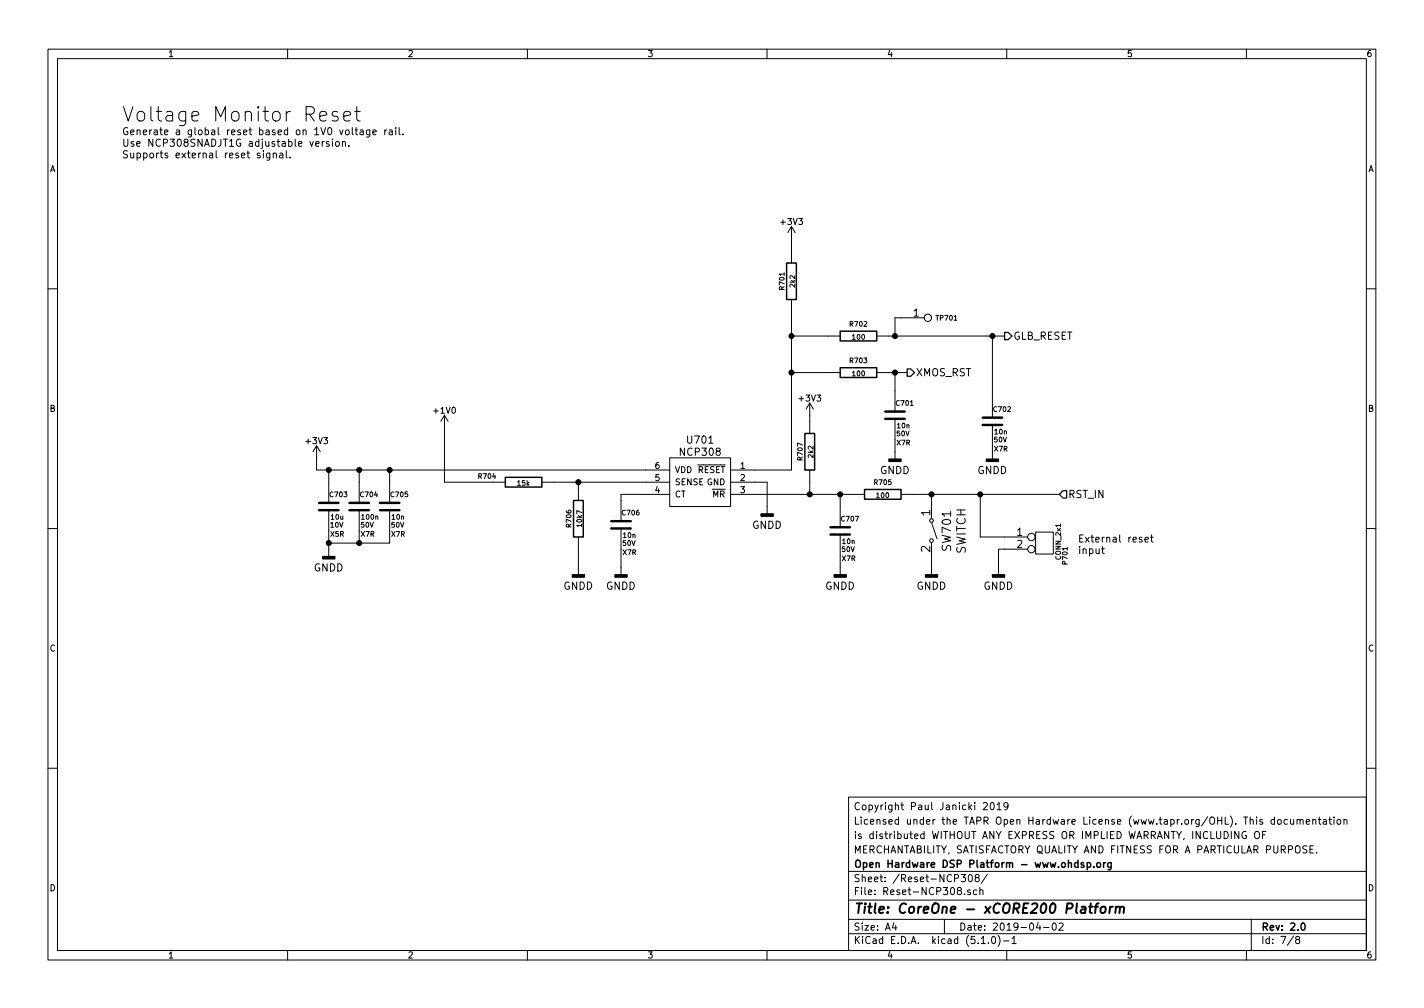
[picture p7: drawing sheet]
EESchema Schematic File Version 4
LIBS:CoreOne-xCORE200-2.0-cache
EELAYER 29 0
EELAYER END
$Descr A4 11693 8268
encoding utf-8
Sheet 7 8
Title "CoreOne - xCORE200 Platform"
Date "2019-04-02"
Rev "2.0"
Comp "Open Hardware DSP Platform - www.ohdsp.org"
Comment1 "MERCHANTABILITY, SATISFACTORY QUALITY AND FITNESS FOR A PARTICULAR PURPOSE."
Comment2 "is distributed WITHOUT ANY EXPRESS OR IMPLIED WARRANTY, INCLUDING OF"
Comment3 "Licensed under the TAPR Open Hardware License (www.tapr.org/OHL). This documentation"
Comment4 "Copyright Paul Janicki 2019"
$EndDescr
Text Notes 1000 1300 0    59   ~ 0
Generate a global reset based on 1V0 voltage rail.\nUse NCP308SNADJT1G adjustable version.\nSupports external reset signal.
Text Notes 1000 1000 0    118  ~ 0
Voltage Monitor Reset
$Comp
L MyKiCadLibs-Lib:SWITCH SW701
U 1 1
P 7650 4150
F 0 "SW701" H 7850 4280 70  0000 C CNN
F 1 "SWITCH" H 7850 4400 70  0000 C CNN
F 2 "MyKiCadLibs-Footprints:SW_TACT_SMD" H 7915 4150 60  0001 C CNN
F 3 "" H 7915 4150 60  0000 C CNN
F 4 "6mm x 6mm SMD tactile switch - e.g. TE FSM2JSMA" H 7650 4150 60  0001 C CNN "Description"
	1    7650 4150
	0    1    1    0   
$EndComp
Text Notes 8850 4550 0    59   ~ 0
External reset\ninput
$Comp
L power:GNDD #PWR0119
U 1 1
P 7650 4650
F 0 "#PWR0119" H 7650 4400 60  0001 C CNN
F 1 "GNDD" H 7650 4500 60  0000 C CNN
F 2 "" H 7650 4650 60  0000 C CNN
F 3 "" H 7650 4650 60  0000 C CNN
	1    7650 4650
	-1   0    0    -1  
$EndComp
$Comp
L power:GNDD #PWR0120
U 1 1
P 6900 4650
F 0 "#PWR0120" H 6900 4400 60  0001 C CNN
F 1 "GNDD" H 6900 4500 60  0000 C CNN
F 2 "" H 6900 4650 60  0000 C CNN
F 3 "" H 6900 4650 60  0000 C CNN
	1    6900 4650
	-1   0    0    -1  
$EndComp
$Comp
L power:GNDD #PWR0121
U 1 1
P 2700 4500
F 0 "#PWR0121" H 2700 4250 60  0001 C CNN
F 1 "GNDD" H 2700 4350 60  0000 C CNN
F 2 "" H 2700 4500 60  0000 C CNN
F 3 "" H 2700 4500 60  0000 C CNN
	1    2700 4500
	-1   0    0    -1  
$EndComp
$Comp
L power:GNDD #PWR0122
U 1 1
P 6300 4150
F 0 "#PWR0122" H 6300 3900 60  0001 C CNN
F 1 "GNDD" H 6300 4000 60  0000 C CNN
F 2 "" H 6300 4150 60  0000 C CNN
F 3 "" H 6300 4150 60  0000 C CNN
	1    6300 4150
	-1   0    0    -1  
$EndComp
$Comp
L power:GNDD #PWR0123
U 1 1
P 4750 4650
F 0 "#PWR0123" H 4750 4400 60  0001 C CNN
F 1 "GNDD" H 4750 4500 60  0000 C CNN
F 2 "" H 4750 4650 60  0000 C CNN
F 3 "" H 4750 4650 60  0000 C CNN
	1    4750 4650
	-1   0    0    -1  
$EndComp
Text HLabel 8250 2750 2    60   Output ~ 0
GLB_RESET
Text HLabel 8700 4050 2    60   Input ~ 0
RST_IN
$Comp
L power:GNDD #PWR0125
U 1 1
P 8150 3700
F 0 "#PWR0125" H 8150 3450 60  0001 C CNN
F 1 "GNDD" H 8150 3550 60  0000 C CNN
F 2 "" H 8150 3700 60  0000 C CNN
F 3 "" H 8150 3700 60  0000 C CNN
	1    8150 3700
	-1   0    0    -1  
$EndComp
$Comp
L power:GNDD #PWR0126
U 1 1
P 7350 3700
F 0 "#PWR0126" H 7350 3450 60  0001 C CNN
F 1 "GNDD" H 7350 3550 60  0000 C CNN
F 2 "" H 7350 3700 60  0000 C CNN
F 3 "" H 7350 3700 60  0000 C CNN
	1    7350 3700
	-1   0    0    -1  
$EndComp
$Comp
L power:GNDD #PWR0127
U 1 1
P 8200 4650
F 0 "#PWR0127" H 8200 4400 60  0001 C CNN
F 1 "GNDD" H 8200 4500 60  0000 C CNN
F 2 "" H 8200 4650 60  0000 C CNN
F 3 "" H 8200 4650 60  0000 C CNN
	1    8200 4650
	-1   0    0    -1  
$EndComp
$Comp
L MyKiCadLibs-Lib:PIN TP701
U 1 1
P 7400 2600
F 0 "TP701" H 7775 2600 40  0000 C CNN
F 1 "PIN" H 7900 2600 40  0001 C CNN
F 2 "MyKiCadLibs-Footprints:TP-2mm" H 7740 2490 60  0001 C CNN
F 3 "" H 7740 2490 60  0000 C CNN
	1    7400 2600
	1    0    0    -1  
$EndComp
$Comp
L MyKiCadLibs-Lib:CONN_2x1 P701
U 1 1
P 8250 4400
F 0 "P701" V 8745 4245 40  0000 C CNN
F 1 "CONN_2x1" V 8690 4360 40  0000 C CNN
F 2 "MyKiCadLibs-Footprints:CONN_SIL_2_1MM" H 8590 4290 60  0001 C CNN
F 3 "" H 8590 4290 60  0000 C CNN
F 4 "1x2 2.54mm pitch pin header" H 8500 4150 40  0001 C CNN "Description"
	1    8250 4400
	1    0    0    -1  
$EndComp
$Comp
L MyKiCadLibs-Lib:C C701
U 1 1
P 7350 3400
F 0 "C701" H 7350 3500 40  0000 L CNN
F 1 "10n" H 7360 3315 40  0000 L CNN
F 2 "MyKiCadLibs-Footprints:SMD-0805" H 7388 3250 30  0001 C CNN
F 3 "" H 7350 3500 60  0000 C CNN
F 4 "50V" H 7415 3250 40  0000 C CNN "Voltage"
F 5 "X7R" H 7420 3175 40  0000 C CNN "Type"
F 6 "Ceramic capacitor" H 7350 3700 40  0001 L CNN "Description"
F 7 "10%" H 7750 3900 40  0001 C CNN "Tolerance"
F 8 "0805" H 7350 3400 60  0001 C CNN "Size"
	1    7350 3400
	1    0    0    -1  
$EndComp
$Comp
L MyKiCadLibs-Lib:C C702
U 1 1
P 8150 3450
F 0 "C702" H 8150 3550 40  0000 L CNN
F 1 "10n" H 8160 3365 40  0000 L CNN
F 2 "MyKiCadLibs-Footprints:SMD-0805" H 8188 3300 30  0001 C CNN
F 3 "" H 8150 3550 60  0000 C CNN
F 4 "50V" H 8215 3300 40  0000 C CNN "Voltage"
F 5 "X7R" H 8220 3225 40  0000 C CNN "Type"
F 6 "Ceramic capacitor" H 8150 3750 40  0001 L CNN "Description"
F 7 "10%" H 8550 3950 40  0001 C CNN "Tolerance"
F 8 "0805" H 8150 3450 60  0001 C CNN "Size"
	1    8150 3450
	1    0    0    -1  
$EndComp
$Comp
L MyKiCadLibs-Lib:C C707
U 1 1
P 6900 4350
F 0 "C707" H 6900 4450 40  0000 L CNN
F 1 "10n" H 6910 4265 40  0000 L CNN
F 2 "MyKiCadLibs-Footprints:SMD-0805" H 6938 4200 30  0001 C CNN
F 3 "" H 6900 4450 60  0000 C CNN
F 4 "50V" H 6965 4200 40  0000 C CNN "Voltage"
F 5 "X7R" H 6970 4125 40  0000 C CNN "Type"
F 6 "Ceramic capacitor" H 6900 4650 40  0001 L CNN "Description"
F 7 "10%" H 7300 4850 40  0001 C CNN "Tolerance"
F 8 "0805" H 6900 4350 60  0001 C CNN "Size"
	1    6900 4350
	1    0    0    -1  
$EndComp
$Comp
L MyKiCadLibs-Lib:C C703
U 1 1
P 2700 4150
F 0 "C703" H 2700 4250 40  0000 L CNN
F 1 "10u" H 2710 4065 40  0000 L CNN
F 2 "MyKiCadLibs-Footprints:SMD-0805" H 2738 4000 30  0001 C CNN
F 3 "" H 2700 4250 60  0000 C CNN
F 4 "10V" H 2765 4000 40  0000 C CNN "Voltage"
F 5 "X5R" H 2770 3925 40  0000 C CNN "Type"
F 6 "Ceramic capacitor" H 2700 4450 40  0001 L CNN "Description"
F 7 "20%" H 3100 4650 40  0001 C CNN "Tolerance"
F 8 "0805" H 2700 4150 60  0001 C CNN "Size"
	1    2700 4150
	1    0    0    -1  
$EndComp
$Comp
L MyKiCadLibs-Lib:C C704
U 1 1
P 2950 4150
F 0 "C704" H 2950 4250 40  0000 L CNN
F 1 "100n" H 2960 4065 40  0000 L CNN
F 2 "MyKiCadLibs-Footprints:SMD-0805" H 2988 4000 30  0001 C CNN
F 3 "" H 2950 4250 60  0000 C CNN
F 4 "50V" H 3015 4000 40  0000 C CNN "Voltage"
F 5 "X7R" H 3020 3925 40  0000 C CNN "Type"
F 6 "Ceramic capacitor" H 2950 4450 40  0001 L CNN "Description"
F 7 "10%" H 3350 4650 40  0001 C CNN "Tolerance"
F 8 "0805" H 2950 4150 60  0001 C CNN "Size"
	1    2950 4150
	1    0    0    -1  
$EndComp
$Comp
L MyKiCadLibs-Lib:C C705
U 1 1
P 3200 4150
F 0 "C705" H 3200 4250 40  0000 L CNN
F 1 "10n" H 3210 4065 40  0000 L CNN
F 2 "MyKiCadLibs-Footprints:SMD-0805" H 3238 4000 30  0001 C CNN
F 3 "" H 3200 4250 60  0000 C CNN
F 4 "50V" H 3265 4000 40  0000 C CNN "Voltage"
F 5 "X7R" H 3270 3925 40  0000 C CNN "Type"
F 6 "Ceramic capacitor" H 3200 4450 40  0001 L CNN "Description"
F 7 "10%" H 3600 4650 40  0001 C CNN "Tolerance"
F 8 "0805" H 3200 4150 60  0001 C CNN "Size"
	1    3200 4150
	1    0    0    -1  
$EndComp
$Comp
L MyKiCadLibs-Lib:R R706
U 1 1
P 4750 4250
F 0 "R706" V 4670 4250 40  0000 C CNN
F 1 "10k7" V 4757 4251 40  0000 C CNN
F 2 "MyKiCadLibs-Footprints:SMD-0805" V 4680 4250 30  0001 C CNN
F 3 "" V 4670 4250 30  0000 C CNN
F 4 "100mW" V 4850 4250 40  0001 C CNN "Power"
F 5 "Thick or thin film resistor" V 4995 4250 40  0001 C CNN "Description"
F 6 "0805" V 4925 4250 40  0001 C CNN "Size"
F 7 "1%" V 5075 4250 40  0001 C CNN "Tolerance"
	1    4750 4250
	1    0    0    1   
$EndComp
$Comp
L MyKiCadLibs-Lib:R R705
U 1 1
P 7250 4050
F 0 "R705" V 7150 4050 40  0000 C CNN
F 1 "100" V 7257 4051 40  0000 C CNN
F 2 "MyKiCadLibs-Footprints:SMD-0805" V 7180 4050 30  0001 C CNN
F 3 "" V 7170 4050 30  0000 C CNN
F 4 "100mW" V 7350 4050 40  0001 C CNN "Power"
F 5 "Thick or thin film resistor" V 7495 4050 40  0001 C CNN "Description"
F 6 "0805" V 7425 4050 40  0001 C CNN "Size"
F 7 "1%" V 7575 4050 40  0001 C CNN "Tolerance"
	1    7250 4050
	0    -1   1    0   
$EndComp
$Comp
L MyKiCadLibs-Lib:R R703
U 1 1
P 7050 3050
F 0 "R703" V 6950 3050 40  0000 C CNN
F 1 "100" V 7057 3051 40  0000 C CNN
F 2 "MyKiCadLibs-Footprints:SMD-0805" V 6980 3050 30  0001 C CNN
F 3 "" V 6970 3050 30  0000 C CNN
F 4 "100mW" V 7150 3050 40  0001 C CNN "Power"
F 5 "Thick or thin film resistor" V 7295 3050 40  0001 C CNN "Description"
F 6 "0805" V 7225 3050 40  0001 C CNN "Size"
F 7 "1%" V 7375 3050 40  0001 C CNN "Tolerance"
	1    7050 3050
	0    1    1    0   
$EndComp
$Comp
L MyKiCadLibs-Lib:R R702
U 1 1
P 7050 2750
F 0 "R702" V 6950 2750 40  0000 C CNN
F 1 "100" V 7057 2751 40  0000 C CNN
F 2 "MyKiCadLibs-Footprints:SMD-0805" V 6980 2750 30  0001 C CNN
F 3 "" V 6970 2750 30  0000 C CNN
F 4 "100mW" V 7150 2750 40  0001 C CNN "Power"
F 5 "Thick or thin film resistor" V 7295 2750 40  0001 C CNN "Description"
F 6 "0805" V 7225 2750 40  0001 C CNN "Size"
F 7 "1%" V 7375 2750 40  0001 C CNN "Tolerance"
	1    7050 2750
	0    1    1    0   
$EndComp
Wire Wire Line
	8200 4500 8250 4500
Wire Wire Line
	8200 4650 8200 4500
Connection ~ 8050 4050
Wire Wire Line
	7500 4050 7650 4050
Wire Wire Line
	8050 4050 8050 4400
Wire Wire Line
	8050 4400 8250 4400
Wire Wire Line
	6500 2750 6800 2750
Wire Wire Line
	6500 3850 6200 3850
Wire Wire Line
	7350 3700 7350 3600
Wire Wire Line
	6500 2550 6500 2750
Wire Wire Line
	6800 3050 6500 3050
Wire Wire Line
	7300 2750 7350 2750
Wire Wire Line
	8150 3700 8150 3650
Connection ~ 6900 4050
Wire Wire Line
	6900 4150 6900 4050
Wire Wire Line
	6200 4050 6650 4050
Wire Wire Line
	4750 4500 4750 4650
Wire Wire Line
	3650 3500 3650 3950
Connection ~ 4750 3950
Wire Wire Line
	4750 4000 4750 3950
Wire Wire Line
	4550 3950 4750 3950
Connection ~ 2950 3850
Connection ~ 2700 3850
Wire Wire Line
	2950 3850 2950 3950
Wire Wire Line
	2700 3850 2700 3950
Connection ~ 2700 4450
Wire Wire Line
	2700 4450 2950 4450
Wire Wire Line
	2950 4350 2950 4450
Wire Wire Line
	2700 4350 2700 4450
Wire Wire Line
	2600 3850 2700 3850
Wire Wire Line
	2600 3750 2600 3850
Connection ~ 7650 4050
Wire Wire Line
	6900 4650 6900 4550
Wire Wire Line
	7650 4650 7650 4550
Wire Wire Line
	7650 4150 7650 4050
Wire Wire Line
	7350 2600 7400 2600
Wire Wire Line
	7350 2600 7350 2750
Connection ~ 7350 2750
Wire Wire Line
	3200 3850 3200 3950
Wire Wire Line
	3200 4450 3200 4350
Connection ~ 3200 3850
Connection ~ 2950 4450
Connection ~ 6500 3050
Wire Wire Line
	7350 3200 7350 3050
Connection ~ 7350 3050
Text HLabel 7450 3050 2    60   Output ~ 0
XMOS_RST
Wire Wire Line
	7300 3050 7350 3050
$Comp
L power:+3V3 #PWR0128
U 1 1
P 6500 1950
F 0 "#PWR0128" H 6500 1800 50  0001 C CNN
F 1 "+3V3" H 6500 2090 50  0000 C CNN
F 2 "" H 6500 1950 50  0000 C CNN
F 3 "" H 6500 1950 50  0000 C CNN
	1    6500 1950
	1    0    0    -1  
$EndComp
$Comp
L power:+1V0 #PWR0129
U 1 1
P 3650 3500
F 0 "#PWR0129" H 3650 3350 50  0001 C CNN
F 1 "+1V0" H 3650 3640 50  0000 C CNN
F 2 "" H 3650 3500 50  0000 C CNN
F 3 "" H 3650 3500 50  0000 C CNN
	1    3650 3500
	1    0    0    -1  
$EndComp
Wire Wire Line
	8150 3250 8150 2750
Connection ~ 8150 2750
Wire Wire Line
	3650 3950 4050 3950
$Comp
L MyKiCadLibs-Lib:R R704
U 1 1
P 4300 3950
F 0 "R704" V 4250 4250 40  0000 C CNN
F 1 "15k" V 4307 3951 40  0000 C CNN
F 2 "MyKiCadLibs-Footprints:SMD-0805" V 4230 3950 30  0001 C CNN
F 3 "" V 4220 3950 30  0000 C CNN
F 4 "100mW" V 4400 3950 40  0001 C CNN "Power"
F 5 "Thick or thin film resistor" V 4545 3950 40  0001 C CNN "Description"
F 6 "0805" V 4475 3950 40  0001 C CNN "Size"
F 7 "1%" V 4625 3950 40  0001 C CNN "Tolerance"
	1    4300 3950
	0    -1   1    0   
$EndComp
$Comp
L MyKiCadLibs-Lib:IC-RST-NCP308 U701
U 1 1
P 6200 3850
F 0 "U701" H 6650 4100 60  0000 C CNN
F 1 "NCP308" H 6650 4000 60  0000 C CNN
F 2 "MyKiCadLibs-Footprints:IC-SOT23-6" H 6700 3500 60  0001 C CNN
F 3 "" H 6150 4450 60  0001 C CNN
F 4 "On Semi NCP308 SOT-23-6 TSOP-6 Supervisor" H 6650 3400 60  0001 C CNN "Description"
	1    6200 3850
	-1   0    0    -1  
$EndComp
$Comp
L MyKiCadLibs-Lib:C C706
U 1 1
P 5100 4300
F 0 "C706" H 5100 4400 40  0000 L CNN
F 1 "10n" H 5110 4215 40  0000 L CNN
F 2 "MyKiCadLibs-Footprints:SMD-0805" H 5138 4150 30  0001 C CNN
F 3 "" H 5100 4400 60  0000 C CNN
F 4 "50V" H 5165 4150 40  0000 C CNN "Voltage"
F 5 "X7R" H 5170 4075 40  0000 C CNN "Type"
F 6 "Ceramic capacitor" H 5100 4600 40  0001 L CNN "Description"
F 7 "10%" H 5500 4800 40  0001 C CNN "Tolerance"
F 8 "0805" H 5100 4300 60  0001 C CNN "Size"
	1    5100 4300
	1    0    0    -1  
$EndComp
Wire Wire Line
	5100 4100 5100 4050
Wire Wire Line
	5100 4050 5300 4050
$Comp
L power:GNDD #PWR0130
U 1 1
P 5100 4650
F 0 "#PWR0130" H 5100 4400 60  0001 C CNN
F 1 "GNDD" H 5100 4500 60  0000 C CNN
F 2 "" H 5100 4650 60  0000 C CNN
F 3 "" H 5100 4650 60  0000 C CNN
	1    5100 4650
	-1   0    0    -1  
$EndComp
Wire Wire Line
	5100 4500 5100 4650
Wire Wire Line
	6300 4150 6300 3950
Wire Wire Line
	6300 3950 6200 3950
$Comp
L MyKiCadLibs-Lib:R R701
U 1 1
P 6500 2300
F 0 "R701" V 6420 2300 40  0000 C CNN
F 1 "2k2" V 6507 2301 40  0000 C CNN
F 2 "MyKiCadLibs-Footprints:SMD-0805" V 6430 2300 30  0001 C CNN
F 3 "" V 6420 2300 30  0000 C CNN
F 4 "100mW" V 6600 2300 40  0001 C CNN "Power"
F 5 "Thick or thin film resistor" V 6745 2300 40  0001 C CNN "Description"
F 6 "0805" V 6675 2300 40  0001 C CNN "Size"
F 7 "1%" V 6825 2300 40  0001 C CNN "Tolerance"
	1    6500 2300
	1    0    0    1   
$EndComp
Wire Wire Line
	6500 1950 6500 2050
Connection ~ 6500 2750
$Comp
L power:+3V3 #PWR0124
U 1 1
P 2600 3750
F 0 "#PWR0124" H 2600 3600 50  0001 C CNN
F 1 "+3V3" H 2600 3890 50  0000 C CNN
F 2 "" H 2600 3750 50  0000 C CNN
F 3 "" H 2600 3750 50  0000 C CNN
	1    2600 3750
	1    0    0    -1  
$EndComp
Wire Wire Line
	8050 4050 8700 4050
Wire Wire Line
	6900 4050 7000 4050
Wire Wire Line
	4750 3950 5300 3950
Wire Wire Line
	2950 3850 3200 3850
Wire Wire Line
	2700 3850 2950 3850
Wire Wire Line
	2700 4450 2700 4500
Wire Wire Line
	7650 4050 8050 4050
Wire Wire Line
	7350 2750 8150 2750
Wire Wire Line
	3200 3850 5300 3850
Wire Wire Line
	2950 4450 3200 4450
Wire Wire Line
	6500 3050 6500 3850
Wire Wire Line
	7350 3050 7450 3050
Wire Wire Line
	8150 2750 8250 2750
Wire Wire Line
	6500 2750 6500 3050
$Comp
L power:+3V3 #PWR0161
U 1 1
P 6650 3400
F 0 "#PWR0161" H 6650 3250 50  0001 C CNN
F 1 "+3V3" H 6650 3540 50  0000 C CNN
F 2 "" H 6650 3400 50  0000 C CNN
F 3 "" H 6650 3400 50  0000 C CNN
	1    6650 3400
	1    0    0    -1  
$EndComp
$Comp
L MyKiCadLibs-Lib:R R707
U 1 1
P 6650 3700
F 0 "R707" V 6570 3700 40  0000 C CNN
F 1 "2k2" V 6657 3701 40  0000 C CNN
F 2 "MyKiCadLibs-Footprints:SMD-0805" V 6580 3700 30  0001 C CNN
F 3 "" V 6570 3700 30  0000 C CNN
F 4 "100mW" V 6750 3700 40  0001 C CNN "Power"
F 5 "Thick or thin film resistor" V 6895 3700 40  0001 C CNN "Description"
F 6 "0805" V 6825 3700 40  0001 C CNN "Size"
F 7 "1%" V 6975 3700 40  0001 C CNN "Tolerance"
	1    6650 3700
	1    0    0    1   
$EndComp
Wire Wire Line
	6650 3400 6650 3450
Wire Wire Line
	6650 3950 6650 4050
Connection ~ 6650 4050
Wire Wire Line
	6650 4050 6900 4050
$EndSCHEMATC
